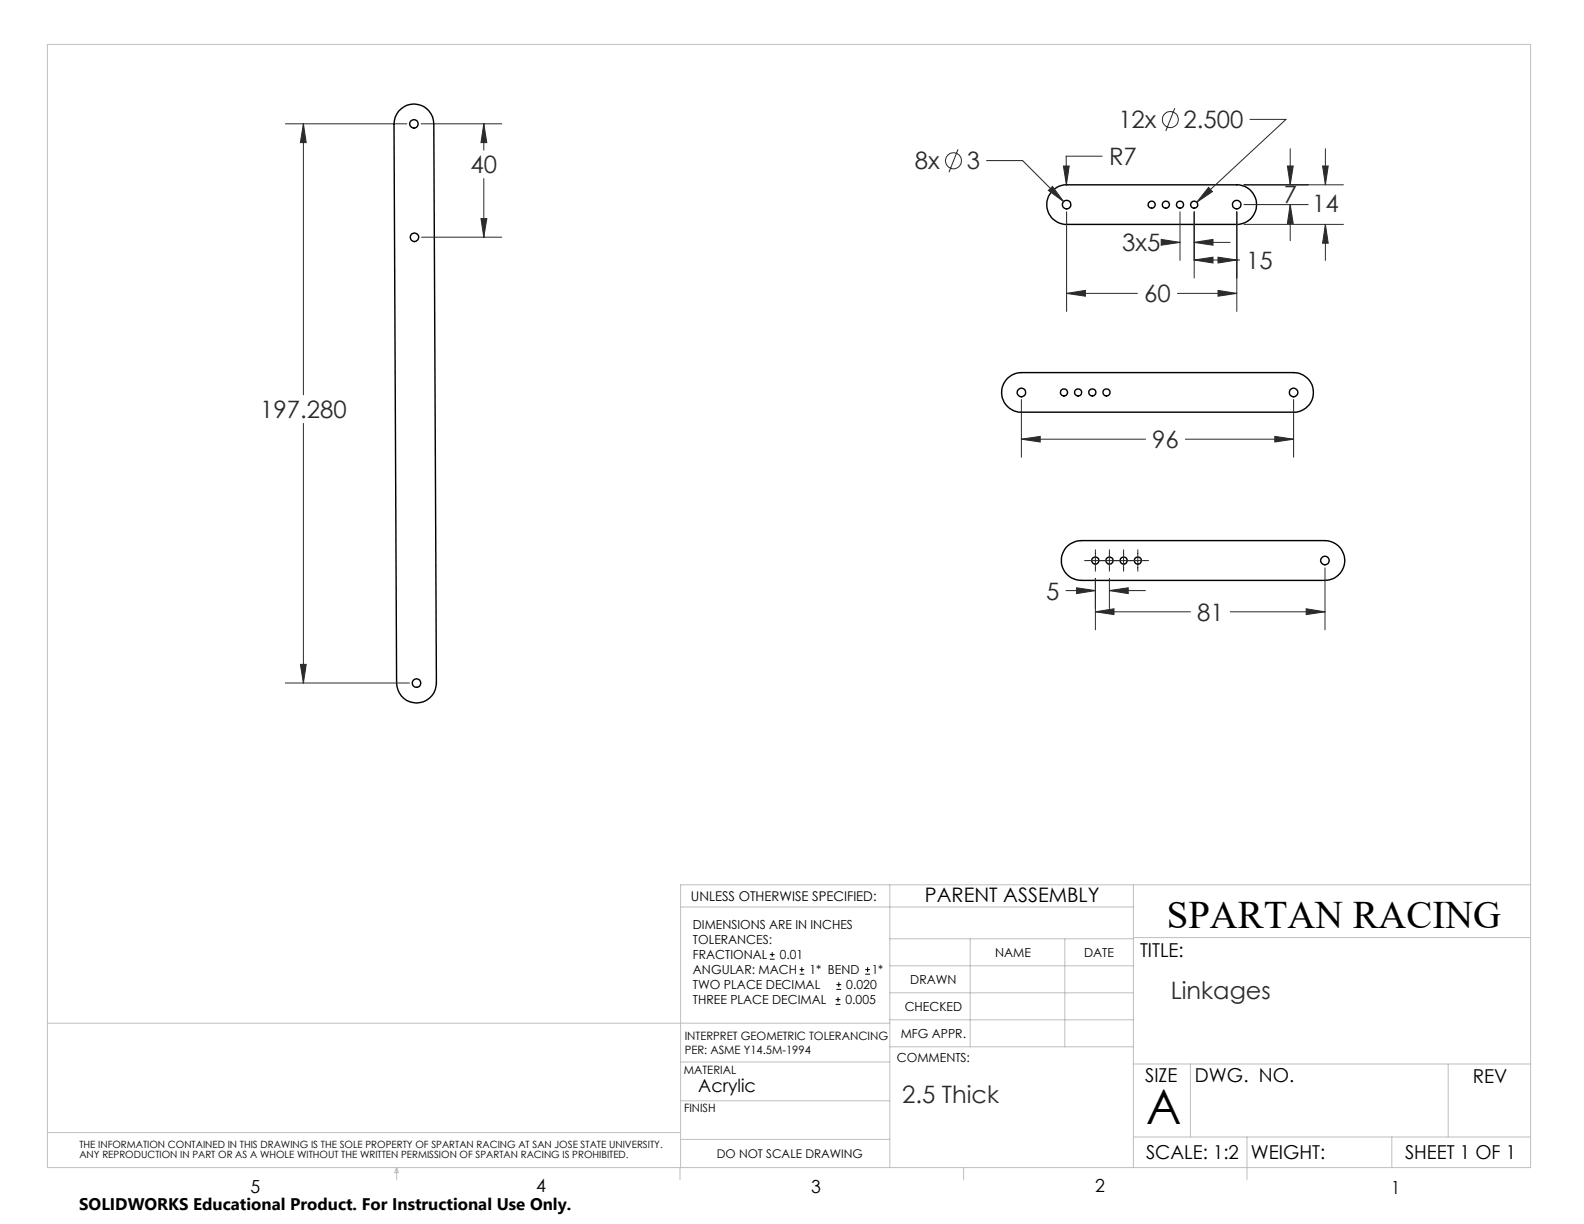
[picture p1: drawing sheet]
<svg xmlns="http://www.w3.org/2000/svg" width="279mm" height="216mm" viewBox="0 0 279 216" stroke-linecap="round" stroke-linejoin="round" font-family="sans-serif">
<g fill="none" stroke="#000" stroke-width=".25">
<path d="M70.3 19.6a3.5 3.5 0 0 1 3.9-1 3.5 3.5 0 0 1 2.3 3.2l.5 98.7a3.5 3.5 0 0 1-3.5 3.5 3.5 3.5 0 0 1-3.5-3.5l-.5-98.6a3.6 3.6 0 0 1 .8-2.3zM185.5 33.8a3.4 3.4 0 0 1 2.6-1.2h30.1a3.5 3.5 0 0 1 3.5 3.5 3.5 3.5 0 0 1-3.5 3.5h-30.1a3.5 3.5 0 0 1-3.2-2.1 3.5 3.5 0 0 1 .6-3.7zM177.7 66.7l1.1-.7 1.4-.3h48a3.5 3.5 0 0 1 3.5 3.5 3.5 3.5 0 0 1-3.5 3.5h-48a3.5 3.5 0 0 1-3.3-2.2 3.5 3.5 0 0 1 .8-3.8zM188.1 96.6l.6-.6 .8-.4 1.2-.2h43a3.5 3.5 0 0 1 3.5 3.5 3.5 3.5 0 0 1-3.5 3.5h-43a3.5 3.5 0 0 1-3.2-2.1 3.5 3.5 0 0 1 .6-3.7z"/>
<circle cx="73" cy="21.9" r=".75"/>
<circle cx="188.2" cy="36.1" r=".75"/>
<circle cx="203.1" cy="36.1" r=".62"/>
<circle cx="205.6" cy="36.1" r=".62"/>
<circle cx="208.1" cy="36.1" r=".63"/>
<circle cx="210.6" cy="36.1" r=".63"/>
<circle cx="218.1" cy="36.1" r=".75"/>
<circle cx="73.1" cy="41.9" r=".76"/>
<circle cx="180.2" cy="69.2" r=".75"/>
<circle cx="187.7" cy="69.2" r=".63"/>
<circle cx="190.2" cy="69.2" r=".63"/>
<circle cx="192.7" cy="69.2" r=".63"/>
<circle cx="195.2" cy="69.2" r=".63"/>
<circle cx="228.2" cy="69.2" r=".76"/>
<circle cx="193.2" cy="98.9" r=".63"/>
<circle cx="195.7" cy="98.9" r=".63"/>
<circle cx="198.2" cy="98.9" r=".62"/>
<circle cx="200.7" cy="98.9" r=".62"/>
<circle cx="233.7" cy="98.9" r=".75"/>
<circle cx="73.5" cy="120.5" r=".75"/>
</g>
<g fill="none" stroke="#292930" stroke-width=".18">
<path d="M207.2 19.1l-1.6 4M50.3 21.8h21.5M53.5 21.8l.5 3.4h-1zM53.5 21.8v47.8M74.3 21.8h14.2M84.8 38.6h1.1l-.6 3.2zM85.3 21.8l.6 3.4h-1.1zM85.3 21.8v4.7M85.3 31.5v10.3M169 26.4l-1.6 4M174 28.3h6.4l7.2 7.3M184.9 33.6l.7-.7 2 2.7z"/>
<path d="M187.6 29.3h1l-.5 3.3zM188.1 37.4v17.5M194.4 27.6h-6.3v5M208.1 37.4v8.5M210.6 37.4v11.6M213.2 33.1l.7 .7-2.8 1.9zM218.2 37.4v17.5M219.4 36.1h11.4M219.4 32.6h17.6M219.4 39.6h17.6M220.5 21.1h6.3l-15.7 14.6M227.1 29.3h1l-.5 3.3z"/>
<path d="M227.6 36.1l.5 3.3h-1zM227.6 26.2v6.4M227.6 36.1v6.3M233.3 29.3h1l-.5 3.3zM233.8 39.6l.5 3.3h-1zM233.8 26.2v6.4M233.8 39.6v6.3M74.4 41.8h14.1M188.1 51.8l3.4-.6v1zM188.1 51.8h12.5M204.8 42.2l3.3 .6-3.3 .5zM205.8 42.8h2.3"/>
<path d="M207.7 51.8h10.5M210.6 45.9l3.4-.5v1zM210.6 42.8l3.4-.6v1.1zM210.6 45.9h8.1M210.6 42.8h6.4M214.8 51.2l3.4 .6-3.4 .4zM214.8 45.4l3.4 .5-3.4 .5zM53.5 74.7v45.8M180.2 77.5l3.3-.5v1zM180.2 70.5v10.1M180.2 77.5h21.9M209.1 77.5h19.1"/>
<path d="M224.9 77l3.3 .5-3.3 .5zM228.2 70.5v10.1M191.3 98.9h11.3M193.2 97v3.8M195.7 97v3.8M198.2 97v3.8M200.7 97v3.8M53 117.2h1l-.5 3.3zM188 104.2h5.2M189.9 103.7l3.3 .5-3.3 .5zM193.2 107.9l3.3-.5v1zM193.2 102v9.1"/>
<path d="M193.2 107.9h16.8M195.7 104.2l3.3-.5v1zM195.7 102v5.4M195.7 104.2h6.3M217 107.9h16.7M230.4 107.4l3.3 .5-3.3 .5zM233.7 100.2v10.9M50.3 120.5h21.9"/>
<circle cx="168.2" cy="28.4" r="1.41"/>
<circle cx="206.4" cy="21.1" r="1.42"/>
</g>
<g fill="none" stroke="#000" stroke-width=".18">
<path d="M135.8 169.2h.8M135.8 168.4h.8M136.2 168v.8M141 171.8h.9M141 171h.9M141.4 170.6v.8M147.4 177.2h.8M147.4 176.3h.8M147.5 174.5h.9M147.5 173.7h.9M147.8 175.9v.8M148 173.2v.9"/>
<path d="M152.6 171.8h.9M152.6 171h.9M153 170.6v.8"/>
</g>
<g fill="none" stroke="#c0c0c0" stroke-width=".18">
<path d="M8.4 7.8h261.6v198.2h-261.6zM120.1 160h79.8M157 156.1v49.9M199.9 156.1v49.9M270 156.1h-149.9v49.9M157 170.4h42.9M157 165.6h42.9M157 175.1h42.9M157 179.9h42.9M171.1 165.6v19M187.8 165.6v19M199.9 165.4h70.1"/>
<path d="M8.4 199.8h111.7M8.4 180.5h148.6M120.1 194.2h36.9M120.1 187.3h36.9M157 184.6h42.9M199.9 187.7h70.1M210 187.7v12.9M255.4 187.7v12.9M70 206v2.1M70 206l.3 .8h-.7zM119.9 206v2.1M120.1 201h36.9"/>
<path d="M170 206v2.1M199.9 200.6h70.1M220 200.6v7.5M245.5 200.6v5.4"/>
</g>
<path d="M188.1 51.8l3.4-.6v1zM214.8 51.2l3.4 .6-3.4 .4zM184.9 33.6l2.7 2-2-2.7zM187.6 29.3l.5 3.3 .5-3.3zM213.2 33.1l-2.1 2.6 2.8-1.9zM210.6 45.9l3.4-.5v1zM214.8 45.4l3.4 .5-3.4 .5zM227.6 36.1l.5 3.3h-1zM227.1 29.3h1l-.5 3.3zM233.8 39.6l.5 3.3h-1zM233.3 29.3h1l-.5 3.3zM210.6 42.8l3.4-.6v1.1zM204.8 42.2l3.3 .6-3.3 .5zM180.2 77.5l3.3-.5v1zM224.9 77l3.3 .5-3.3 .5zM230.4 107.4l3.3 .5-3.3 .5zM193.2 107.9l3.3-.5v1zM189.9 103.7l3.3 .5-3.3 .5zM195.7 104.2l3.3-.5v1zM53 117.2h1l-.5 3.3zM53.5 21.8l.5 3.4h-1zM84.8 38.6h1.1l-.6 3.2zM85.3 21.8l.6 3.4h-1.1z" fill="#292930"/>
<text font-size="8.5" x="202.2" y="198.3">A</text>
<text font-size="6.9" x="205.8" y="163.6">SPARTAN RACING</text>
<g font-size="4.2" fill="#292930">
<text x="197.3" y="22.6">12x</text>
<text x="208.8" y="22.6">2.500</text>
<text x="161.4" y="29.9">8x</text>
<text x="170.5" y="29.9">3</text>
<text x="195.6" y="29.1">R7</text>
<text x="83" y="30.6">40</text>
<text x="226.4" y="35.9">7</text>
<text x="231.5" y="37.3">14</text>
<text x="198" y="44.3">3x5</text>
<text x="219.8" y="47.5">15</text>
<text x="201.8" y="53.3">60</text>
<text x="45.9" y="73.7">197.280</text>
<text x="203.2" y="79">96</text>
<text x="184.5" y="105.8">5</text>
<text x="211.2" y="109.5">81</text>
<text x="206.5" y="176.1">Linkages</text>
<text x="159.1" y="194.5">2.5 Thick</text>
</g>
<text font-size="3.5" x="163.2" y="159">PARENT ASSEMBLY</text>
<g font-size="3.4">
<text x="201.1" y="168.8">TITLE:</text>
<text x="202" y="190.8">SIZE</text>
<text x="210.8" y="190.9">DWG. NO.</text>
<text x="259.8" y="191">REV</text>
<text x="202.1" y="204.4">SCALE: 1:2</text>
<text x="220.6" y="204.4">WEIGHT:</text>
<text x="247.8" y="204.4">SHEET 1 OF 1</text>
</g>
<g font-size="3.2">
<text x="123.2" y="192.7">Acrylic</text>
<text x="44.2" y="210.4">5</text>
<text x="94.6" y="210.3">4</text>
<text x="143.1" y="210.4">3</text>
<text x="193.2" y="210.3">2</text>
<text x="245.4" y="210.6">1</text>
</g>
<text font-size="3" x="14" y="213.5">SOLIDWORKS Educational Product. For Instructional Use Only.</text>
<text font-size="2.4" x="121.8" y="159">UNLESS OTHERWISE SPECIFIED:</text>
<g font-size="2.2">
<text x="122.2" y="163.9">DIMENSIONS ARE IN INCHES</text>
<text x="122.2" y="166.5">TOLERANCES:</text>
<text x="122.2" y="171.8">ANGULAR: MACH</text>
<text x="122.2" y="169.2">FRACTIONAL</text>
<text x="137.5" y="169.2">0.01</text>
<text x="142.8" y="171.8">1* BEND</text>
<text x="153.8" y="171.8">1*</text>
<text x="160.6" y="173.6">DRAWN</text>
<text x="175.5" y="168.8">NAME</text>
<text x="191.2" y="168.8">DATE</text>
<text x="122.2" y="177.1">THREE PLACE DECIMAL</text>
<text x="122.2" y="174.5">TWO PLACE DECIMAL</text>
<text x="149.1" y="177.1">0.005</text>
<text x="149.3" y="174.5">0.020</text>
<text x="159.6" y="178.4">CHECKED</text>
<text x="158.9" y="183.1">MFG APPR.</text>
<text x="158.2" y="187.4">COMMENTS:</text>
</g>
<text font-size="2.1" x="126.4" y="204.3">DO NOT SCALE DRAWING</text>
<g font-size="2">
<text x="120.8" y="183.4">INTERPRET GEOMETRIC TOLERANCING</text>
<text x="120.8" y="185.9">PER: ASME Y14.5M-1994</text>
<text x="120.6" y="189.4">MATERIAL</text>
<text x="120.7" y="196.2">FINISH</text>
</g>
<g font-size="1.8">
<text x="14" y="202.6">THE INFORMATION CONTAINED IN THIS DRAWING IS THE SOLE PROPERTY OF SPARTAN RACING AT SAN JOSE STATE UNIVERSITY.</text>
<text x="14" y="204.3">ANY REPRODUCTION IN PART OR AS A WHOLE WITHOUT THE WRITTEN PERMISSION OF SPARTAN RACING IS PROHIBITED.</text>
</g>
</svg>
